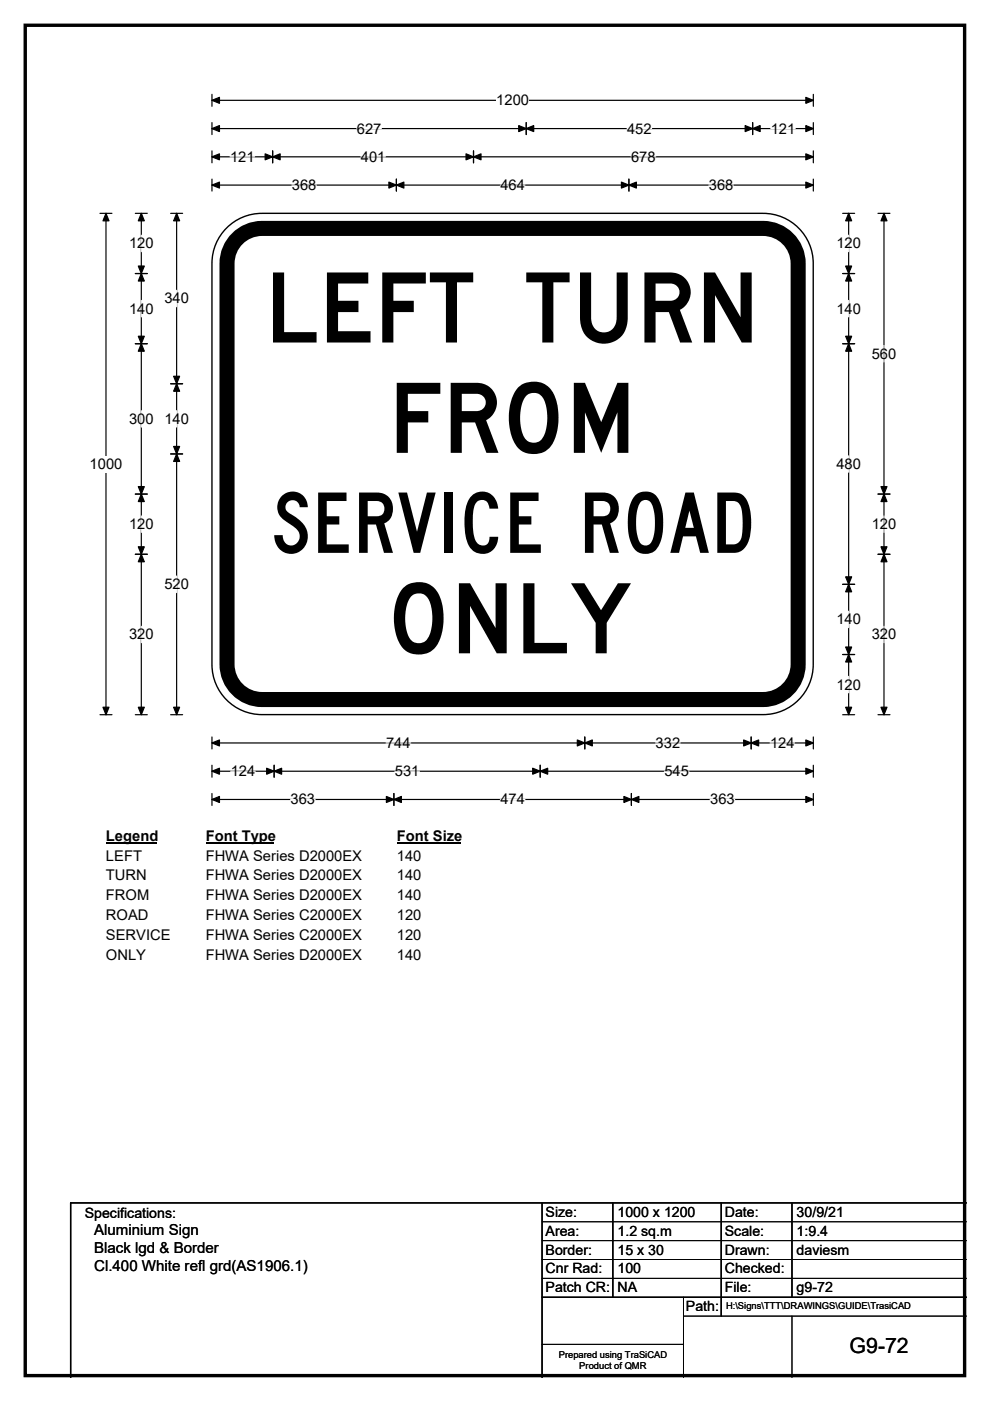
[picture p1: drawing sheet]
<svg xmlns="http://www.w3.org/2000/svg" width="210mm" height="297mm" viewBox="0 0 210 297" stroke-linecap="round" stroke-linejoin="round" font-family="sans-serif">
<path d="M5.4 5.4h199.2v286.3h-199.2z" fill="none" stroke="#000" stroke-width=".72"/>
<path d="M45 21.3h127.5M45 20v2.5M172.5 20v2.5" fill="none" stroke="#000" stroke-width=".25"/>
<path d="M45 21.3l1.5-.7v1.3zM170.9 20.6l1.6 .7-1.6 .6z" fill="#000" stroke="#000" stroke-width=".25"/>
<path d="M105.3 19.5h6.9v3.5h-6.9z" fill="#fff"/>
<g fill="none" stroke="#000" stroke-width=".25">
<path d="M45 27.3h127.5M45 26v2.5M45 32v2.5M45 38v2.5M45 33.3h127.5M45 39.2h127.5M57.8 32v2.5M84.1 38v2.5M100.4 32v2.5M111.6 26v2.5M133.4 38v2.5M159.6 26v2.5"/>
<path d="M172.5 26v2.5M172.5 32v2.5M172.5 38v2.5M21.2 45.2h2.5M22.5 45.2v106.3M21.2 151.5h2.5M45 156.3v2.5M45 157.5h127.5M124 156.3v2.5M159.3 156.3v2.5M172.5 156.3v2.5M45 162.2v2.6"/>
<path d="M45 168.2v2.6M45 163.5h127.5M45 169.5h127.5M58.1 162.2v2.6M83.5 168.2v2.6M114.6 162.2v2.6M133.9 168.2v2.6M172.5 162.2v2.6M172.5 168.2v2.6"/>
</g>
<g fill="#000" stroke="#000" stroke-width=".25">
<path d="M45 27.3l1.5-.7v1.3zM45 33.3l1.5-.7v1.3zM45 39.2l1.5-.6v1.3zM57.8 33.3l1.6-.7v1.3zM56.2 32.6l1.6 .7-1.6 .6zM84.1 39.2l1.6-.6v1.3zM82.5 38.6l1.6 .6-1.6 .7zM98.8 32.6l1.6 .7-1.6 .6zM100.4 33.3l1.6-.7v1.3zM111.6 27.3l1.6-.7v1.3zM110 26.6l1.6 .7-1.6 .6zM131.8 38.6l1.6 .6-1.6 .7z"/>
<path d="M133.4 39.2l1.6-.6v1.3zM158.1 26.6l1.5 .7-1.5 .6zM159.6 27.3l1.6-.7v1.3zM170.9 26.6l1.6 .7-1.6 .6zM170.9 32.6l1.6 .7-1.6 .6zM170.9 38.6l1.6 .6-1.6 .7zM22.5 45.2l.6 1.6h-1.3zM21.8 149.9h1.3l-.6 1.6zM45 157.5l1.5-.6v1.3zM124 157.5l1.6-.6v1.3zM122.4 156.9l1.6 .6-1.6 .7zM157.7 156.9l1.6 .6-1.6 .7z"/>
<path d="M159.3 157.5l1.6-.6v1.3zM170.9 156.9l1.6 .6-1.6 .7zM45 163.5l1.5-.6v1.2zM45 169.5l1.5-.6v1.2zM58.1 163.5l1.6-.6v1.2zM56.6 162.9l1.5 .6-1.5 .6zM83.5 169.5l1.6-.6v1.2zM82 168.9l1.5 .6-1.5 .6zM113 162.9l1.6 .6-1.6 .6zM114.6 163.5l1.6-.6v1.2zM132.3 168.9l1.6 .6-1.6 .6zM133.9 169.5l1.6-.6v1.2z"/>
<path d="M170.9 162.9l1.6 .6-1.6 .6zM170.9 168.9l1.6 .6-1.6 .6z"/>
</g>
<g fill="none" stroke="#fff" stroke-width=".25">
<path d="M48.8 33.3h5.2M61.9 39.2h5.2M75.7 27.3h5.2M76.5 33.3h5.2M106.1 39.2h5.2M133 27.3h5.2M133.9 33.3h5.2M150.3 39.2h5.3M163.5 27.3h5.2M81.9 157.5h5.2M139.1 157.5h5.2M163.3 157.5h5.2"/>
<path d="M48.9 163.5h5.2M61.6 169.5h5.2M83.8 163.5h5.2M106.1 169.5h5.2M140.9 163.5h5.2M150.6 169.5h5.2"/>
</g>
<path d="M19 96.6h7v3.5h-7z" fill="#fff"/>
<g fill="none" stroke="#000" stroke-width=".25">
<path d="M28.7 58h2.5M28.7 45.2h2.5M30 45.2v106.3M36.2 45.2h2.5M37.5 45.2v106.3M178.7 58h2.6M178.7 45.2h2.6M180 45.2v106.3M186.2 45.2h2.6M187.5 45.2v106.3M28.7 72.9h2.5M178.7 72.9h2.6"/>
<path d="M36.2 81.4h2.5M36.2 96.2h2.5M28.7 104.8h2.5M28.7 117.5h2.5M186.2 104.8h2.6M186.2 117.5h2.6M178.7 123.9h2.6M178.7 138.8h2.6M28.7 151.5h2.5M36.2 151.5h2.5M178.7 151.5h2.6M186.2 151.5h2.6"/>
</g>
<g fill="#000" stroke="#000" stroke-width=".25">
<path d="M30 58l.6 1.6h-1.3zM30 45.2l.6 1.6h-1.3zM29.3 56.4h1.3l-.6 1.6zM37.5 45.2l.6 1.6h-1.3zM180 58l.6 1.6h-1.2zM180 45.2l.6 1.6h-1.2zM179.4 56.4h1.2l-.6 1.6zM187.5 45.2l.6 1.6h-1.2zM29.3 71.3h1.3l-.6 1.6zM30 72.9l.6 1.6h-1.3zM179.4 71.3h1.2l-.6 1.6zM180 72.9l.6 1.6h-1.2z"/>
<path d="M37.5 81.4l.6 1.6h-1.3zM36.8 94.7h1.3l-.6 1.5zM36.8 79.8h1.3l-.6 1.6zM37.5 96.2l.6 1.6h-1.3zM29.3 103.2h1.3l-.6 1.6zM30 104.8l.6 1.5h-1.3zM29.3 115.9h1.3l-.6 1.6zM30 117.5l.6 1.6h-1.3zM187.5 104.8l.6 1.5h-1.2zM186.9 115.9h1.2l-.6 1.6zM186.9 103.2h1.2l-.6 1.6zM187.5 117.5l.6 1.6h-1.2z"/>
<path d="M179.4 122.3h1.2l-.6 1.6zM180 123.9l.6 1.6h-1.2zM179.4 137.2h1.2l-.6 1.6zM180 138.8l.6 1.6h-1.2zM29.3 149.9h1.3l-.6 1.6zM36.8 149.9h1.3l-.6 1.6zM179.4 149.9h1.2l-.6 1.6zM186.9 149.9h1.2l-.6 1.6z"/>
</g>
<g fill="none" stroke="#fff" stroke-width=".25">
<path d="M30 49.9v3.5M180 49.9v3.5M30 63.7v3.5M37.5 61.6v3.4M180 63.7v3.5M187.5 73.2v3.6M30 87.1v3.5M37.5 87.1v3.5M180 96.6v3.5M30 109.4v3.5M187.5 109.4v3.5M30 132.8v3.5"/>
<path d="M37.5 122.1v3.5M180 129.6v3.5M187.5 132.8v3.5M180 143.4v3.5"/>
</g>
<path d="M22.5 175.5h10.7v3.5h-10.7z" fill="#fff"/>
<path d="M22.5 178.8h10.7" fill="none" stroke="#000" stroke-width=".32"/>
<path d="M43.6 175.5h14.4v3.5h-14.4z" fill="#fff"/>
<path d="M43.6 178.8h14.4" fill="none" stroke="#000" stroke-width=".32"/>
<path d="M84.2 175.5h13.4v3.5h-13.4z" fill="#fff"/>
<path d="M84.2 178.8h13.4" fill="none" stroke="#000" stroke-width=".32"/>
<g fill="#fff">
<path d="M22.5 179.7h7.6v3.5h-7.6z"/>
<path d="M43.6 179.7h33.1v3.5h-33.1z"/>
<path d="M84.2 179.7h5.2v3.5h-5.2z"/>
<path d="M22.5 183.9h8.6v3.5h-8.6z"/>
<path d="M43.6 183.9h33.1v3.5h-33.1z"/>
<path d="M84.2 183.9h5.2v3.5h-5.2z"/>
<path d="M22.5 188.1h9.1v3.5h-9.1z"/>
<path d="M43.6 188.1h33.1v3.5h-33.1z"/>
<path d="M84.2 188.1h5.2v3.5h-5.2z"/>
<path d="M22.5 192.3h9v3.4h-9z"/>
<path d="M43.6 192.3h33.1v3.4h-33.1z"/>
<path d="M84.2 192.3h5.2v3.4h-5.2z"/>
<path d="M22.5 196.4h13.6v3.5h-13.6z"/>
<path d="M43.6 196.4h33.1v3.5h-33.1z"/>
<path d="M84.2 196.4h5.2v3.5h-5.2z"/>
<path d="M22.5 200.6h8.4v3.5h-8.4z"/>
<path d="M43.6 200.6h33.1v3.5h-33.1z"/>
<path d="M84.2 200.6h5.2v3.5h-5.2z"/>
</g>
<path d="M47.6 48.8a10.6 10.6 0 0 1 8-3.6h106.3a10.6 10.6 0 0 1 10.6 10.6v85.1a10.6 10.6 0 0 1-10.6 10.6h-106.3a10.6 10.6 0 0 1-10.6-10.6v-85.1a10.6 10.6 0 0 1 2.6-7z" fill-rule="evenodd" fill="#fff" stroke="#fff" stroke-width=".21"/>
<path d="M50 51a7.4 7.4 0 0 1 5.6-2.6h106.2a7.4 7.4 0 0 1 7.5 7.5v85a7.5 7.5 0 0 1-7.5 7.4h-106.2a7.4 7.4 0 0 1-7.4-7.4v-85a7.4 7.4 0 0 1 1.8-4.9z" fill="none" stroke="#000" stroke-width="3.2"/>
<path d="M47.6 48.8a10.6 10.6 0 0 1 8-3.6h106.3a10.6 10.6 0 0 1 10.6 10.6v85.1a10.6 10.6 0 0 1-10.6 10.6h-106.3a10.6 10.6 0 0 1-10.6-10.6v-85.1a10.6 10.6 0 0 1 2.6-7zM115 255v37M130 255v20M153 255v24M168 255v20M205 255h-190v37M115 275h90" fill="none" stroke="#000" stroke-width=".3"/>
<path d="M115 259h90M115 263h90M115 267h90M115 271h90M145 279h60M145 275v17M168 279v13M115 285h30" fill="none" stroke="#000" stroke-width=".21"/>
<g font-size="20.6">
<text x="56.1" y="72.6">LEFT TURN</text>
<text x="82.4" y="96">FROM</text>
<text x="82.1" y="138.5">ONLY</text>
</g>
<text font-size="17.8" x="57.4" y="117.2">SERVICE ROAD</text>
<text font-size="4.5" x="180.2" y="286.9">G9-72</text>
<g font-size="3.2">
<text x="20" y="261.9">Aluminium Sign</text>
<text x="20" y="265.7">Black lgd &amp; Border</text>
<text x="20" y="269.6">Cl.400 White refl grd(AS1906.1)</text>
</g>
<g font-size="3.1">
<text x="105.3" y="22.3">1200</text>
<text x="75.7" y="28.3">627</text>
<text x="133" y="28.3">452</text>
<text x="163.5" y="28.3">121</text>
<text x="48.8" y="34.3">121</text>
<text x="76.5" y="34.3">401</text>
<text x="133.9" y="34.3">678</text>
<text x="61.9" y="40.3">368</text>
<text x="106.1" y="40.3">464</text>
<text x="150.3" y="40.3">368</text>
<text x="27.4" y="52.7">120</text>
<text x="177.4" y="52.7">120</text>
<text x="34.9" y="64.3">340</text>
<text x="27.4" y="66.5">140</text>
<text x="177.4" y="66.5">140</text>
<text x="184.9" y="76">560</text>
<text x="27.4" y="89.9">300</text>
<text x="34.9" y="89.9">140</text>
<text x="19" y="99.4">1000</text>
<text x="177.4" y="99.4">480</text>
<text x="27.4" y="112.2">120</text>
<text x="184.9" y="112.2">120</text>
<text x="34.9" y="124.9">520</text>
<text x="27.4" y="135.6">320</text>
<text x="177.4" y="132.4">140</text>
<text x="184.9" y="135.6">320</text>
<text x="177.4" y="146.2">120</text>
<text x="81.9" y="158.6">744</text>
<text x="139.1" y="158.6">332</text>
<text x="163.3" y="158.6">124</text>
<text x="48.9" y="164.6">124</text>
<text x="83.8" y="164.6">531</text>
<text x="140.9" y="164.6">545</text>
<text x="61.6" y="170.6">363</text>
<text x="106.1" y="170.6">474</text>
<text x="150.6" y="170.6">363</text>
<text x="22.5" y="178.3">Legend</text>
<text x="43.6" y="178.3">Font Type</text>
<text x="84.2" y="178.3">Font Size</text>
<text x="22.5" y="182.5">LEFT</text>
<text x="43.6" y="182.5">FHWA Series D2000EX</text>
<text x="84.2" y="182.5">140</text>
<text x="22.5" y="186.7">TURN</text>
<text x="22.5" y="190.9">FROM</text>
<text x="43.6" y="186.7">FHWA Series D2000EX</text>
<text x="43.6" y="190.9">FHWA Series D2000EX</text>
<text x="84.2" y="186.7">140</text>
<text x="84.2" y="190.9">140</text>
<text x="22.5" y="195.1">ROAD</text>
<text x="43.6" y="195.1">FHWA Series C2000EX</text>
<text x="84.2" y="195.1">120</text>
<text x="22.5" y="199.2">SERVICE</text>
<text x="22.5" y="203.4">ONLY</text>
<text x="43.6" y="199.2">FHWA Series C2000EX</text>
<text x="43.6" y="203.4">FHWA Series D2000EX</text>
<text x="84.2" y="199.2">120</text>
<text x="84.2" y="203.4">140</text>
</g>
<g font-size="3">
<text x="115.7" y="258">Size:</text>
<text x="131" y="258">1000 x 1200</text>
<text x="153.7" y="258">Date:</text>
<text x="169" y="258">30/9/21</text>
<text x="18" y="258.2">Specifications:</text>
<text x="115.7" y="262">Area:</text>
<text x="131" y="262">1.2 sq.m</text>
<text x="153.7" y="262">Scale:</text>
<text x="169" y="262">1:9.4</text>
<text x="115.7" y="266">Border:</text>
<text x="115.7" y="270">Cnr Rad:</text>
<text x="131" y="266">15 x 30</text>
<text x="131" y="270">100</text>
<text x="153.7" y="266">Drawn:</text>
<text x="153.7" y="270">Checked:</text>
<text x="169" y="266">daviesm</text>
<text x="115.7" y="274">Patch CR:</text>
<text x="131" y="274">NA</text>
<text x="153.7" y="274">File:</text>
<text x="169" y="274">g9-72</text>
<text x="145.5" y="278">Path:</text>
</g>
<g font-size="2">
<text x="154" y="277.6">H:\Signs\TTT\DRAWINGS\GUIDE\TrasiCAD</text>
<text x="118.5" y="287.8">Prepared using TraSiCAD</text>
<text x="122.9" y="290.2">Product of QMR</text>
</g>
</svg>
